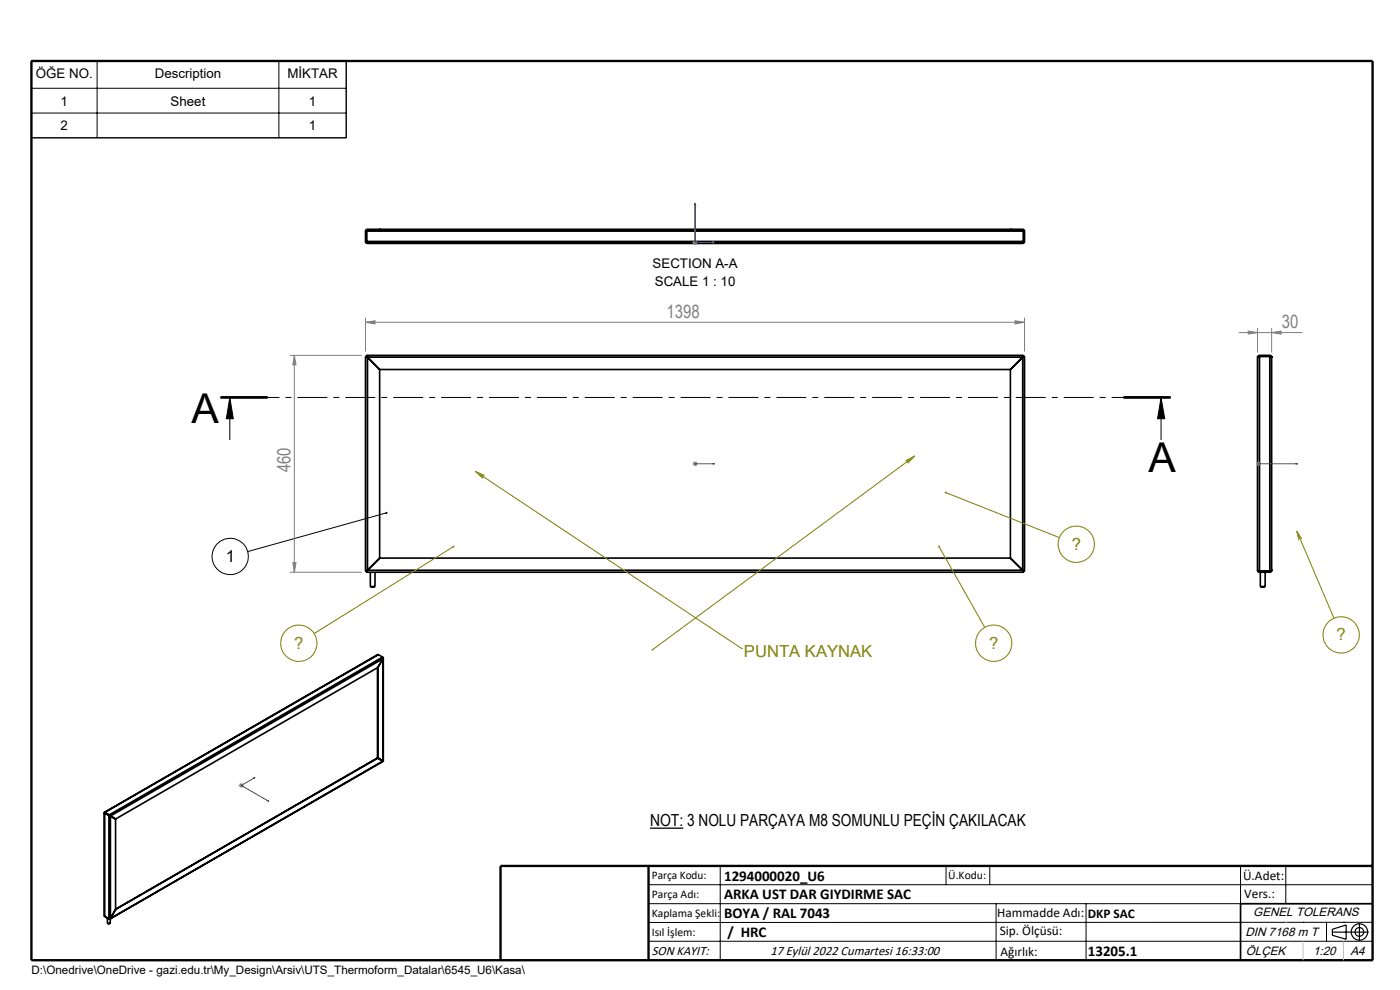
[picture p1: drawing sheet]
<svg xmlns="http://www.w3.org/2000/svg" width="297mm" height="210mm" viewBox="0 0 297 210" stroke-linecap="round" stroke-linejoin="round" font-family="sans-serif">
<g fill="none" stroke="#000" stroke-width=".35">
<path d="M77.6 48.8l.3-.2h139.1l.3 .4v2.3l-.3 .3h-139l-.5-.3zM77.8 51.2l.2 .2M77.8 49v2.2M77.8 51.2v.1M77.8 51.2h139.3M77.8 49h139.3M77.8 48.9v.1M78 48.8l-.2 .2M78 48.8h139M80.5 48.6h.1M80.5 48.8h.1M80.5 48.6v.2"/>
<path d="M214.3 48.6h.1M214.3 48.8h.1M214.3 48.6v.2M217 48.8l.1 .2M217.1 48.9v.1M217.1 51.2l-.1 .2h-139M217.1 51.2v.1M217.1 49v2.2M77.5 75.6l.5 .2M77.5 75.6v45.6M77.5 75.6h.3M77.8 75.4l.2 .4"/>
<path d="M77.8 75.6l.2 .2M77.8 75.4h139.3M77.8 75.4v.2M78 75.8h.1M78 75.8v45.2M78 75.8l2.5 2.6M78 75.8h139M80.5 78.4v40M80.5 78.4h133.8M214.3 78.4v40M217 75.8h.1M217 75.8v45.2"/>
<path d="M217 75.8l-2.7 2.6M217.1 75.4l-.1 .4M217.1 75.6l-.1 .2M217.1 75.4v.2M217.1 75.6h.2M217.3 75.6l-.3 .2M217.3 75.6v45.6M266.8 75.8v45.2M267.2 75.6l-.4 .2M267.2 75.6h-.1M267.2 75.4l-.3 .1-.1 .3M267.2 75.4h2.2"/>
<path d="M267.2 75.6h2.2M267.2 75.4v46M269.4 75.6l.4 .2M269.4 75.4l.3 .1 .1 .3M269.4 75.6h.1M269.4 75.4v46M269.8 75.8h.1M269.8 75.8v45.2M80.5 118.4l-2.5 2.6M80.5 118.4h133.8M214.3 118.4l2.7 2.6M77.5 121.2h.3"/>
<path d="M77.8 121.2v.2M77.8 121.4h139.3M78 121l-.5 .2M78 121l-.2 .2M78 121l-.2 .4M78 121h.1M78 121h139M78.6 124.4h1M78.6 121.4v3M79.6 121.4v3M80.3 138.9l-58.1 33.4M80.3 138.9l-58 33.4"/>
<path d="M80.3 138.9l.9 .5M81.2 139.4v.3M81.2 139.4l-58 33.5M81.2 139.4h.1M81.2 139.7h.1M81.2 139.7l-57.8 33.4M81.2 139.7l-1 1.9M81.2 139.7v21.7M81.3 139.6l-.1 21.8M217 121l.3 .2M217 121l.1 .2M217 121l.1 .4"/>
<path d="M217 121h.1M217.1 121.2v.2M217.1 121.2h.2M266.8 121l.4 .2M266.8 121l.1 .2 .3 .2M267.1 121.1l.1 .1M267.2 121.2h2.2M267.2 121.4h2.2M267.4 124.4h1M267.4 121.4v3M268.4 121.4v3M268.6 121.2h.1"/>
<path d="M269.5 121.1l-.1 .1M269.8 121l-.4 .2M269.8 121l-.1 .2-.3 .2M269.8 121h.1M80.1 141.6v19.2M80.2 141.6h.1M80.2 141.6l-55.7 32.1M80.2 141.6v19.2M22.1 172.4l.1 22M22.2 172.4v.1M22.2 172.5l.9 .5M22.2 172.5v21.9"/>
<path d="M22.2 172.4h.1M22.3 172.4h.1M22.3 172.3l-.1 .1M22.3 172.4l-.1 .1M22.3 172.4l.9 .6M22.3 172.3l.9 .6M22.3 172.3v.1M23.1 173l.3 .1M23.1 173v21.9l.3-.1M23.2 173l.2 .1M23.2 172.9l.2 .2M23.2 173h-.1"/>
<path d="M23.2 172.9v.1M23.4 173.1h.1M23.4 173.1l1.1 .6M23.4 173.1v21.7M24.5 173.7v19.2M80.1 160.8h.1M80.1 160.8l-55.6 32.1M80.1 160.8l1.1 .6M80.2 160.8l-55.7 32.1M80.2 160.8l1 .6M80.3 160.9h.1M80.3 160.9l.9 .5"/>
<path d="M81.2 161.4h.1M81.2 161.4l-57.8 33.5M81.2 161.4l-57.8 33.4M22.2 194.4l1 .6M22.3 194.4h.1M22.8 194.7v1.1l.2 .1 .4-.1v-.9M22.9 195.9h.4M23.2 194.9v.1M23.4 194.8h.1M23.4 194.8l-.2 .2M24.5 192.9h.1M24.5 192.9l-1.1 1.9"/>
<path d="M291.2 191.7h-28v12"/>
</g>
<g fill="none" stroke="#000" stroke-width=".21">
<path d="M6.7 12.8h66.7v16.4h-66.7zM6.7 18.7h66.7M20.6 12.8v16.4M59.2 12.8v16.4M6.7 24h66.7M80.1 51.4l-.2 .2M84.6 51.4l-.2 .2M93.6 51.4l-.2 .2M98.1 51.4l-.2 .2M107 51.4l-.2 .2M111.5 51.4l-.2 .2M120.5 51.4l-.2 .2"/>
<path d="M125 51.4l-.2 .2M134 51.4l-.2 .2M138.5 51.4l-.2 .2M147.5 51.4l-.3 .2M151.9 51.4l-.2 .2M160.9 51.4l-.2 .2M165.4 51.4l-.2 .2M174.4 51.4l-.2 .2M178.9 51.4l-.2 .2M187.9 51.4l-.3 .2M192.3 51.4l-.1 .2M201.3 51.4l-.2 .2"/>
<path d="M205.8 51.4l-.2 .2M214.8 51.4l-.2 .2M217.3 48.9l-.2 .2M46.8 84.5h10zM46.8 84.3h10M46.8 84.1h10M48.8 84.3l.7 4.5h-1.5zM48.8 84.3v9M238.3 84.3h10M238.3 84.1h10M238.3 84.5h10M246.3 84.3l.8 4.5h-1.5z"/>
<path d="M246.3 84.3v9M82 108.8l-29.5 8.2M137.6 187.7h153.6M137.6 191.7h153.6M137.6 199.7h153.6M152.8 183.7v20M200.7 183.7v4M210 183.7v4M211.3 191.7v12M230.4 191.7v12M263.2 183.7v20M272.8 183.7v8"/>
<path d="M276.4 195.6h.1M281.4 195.6v4.1M285 195.6h.1M291.2 195.6l-153.6 .1"/>
<circle cx="48.8" cy="118" r="3.9"/>
</g>
<path d="M137.9 175.7h7.1" fill="none" stroke="#000" stroke-width=".28"/>
<g fill="none" stroke="#808000" stroke-width=".21">
<path d="M192.2 97.7l1.9-1-1.5 1.5zM194.1 96.7l-55.8 41.2M96.2 115.9l-29.6 18.5M100.9 100l56.4 37.5M100.9 100l1.8 .8-.4 .6zM199.2 115.9l9.7 17.2M200.6 104.5l24.2 9.5M275.1 112.6l7.9 18.6M275.1 112.6l1.1 1.7M275.1 112.6l.5 2M138.3 137.9h.1M157.3 137.5h.1"/>
<circle cx="228.3" cy="115.5" r="3.8"/>
<circle cx="63.4" cy="136.4" r="3.8"/>
<circle cx="210.8" cy="136.4" r="3.8"/>
<circle cx="284.5" cy="134.7" r="3.8"/>
</g>
<g fill="none" stroke="#000" stroke-width=".25">
<path d="M282.6 197.7h7.8M282.6 197.1l3-.9v3l-3-.8zM288.4 195.8v3.8M106.2 203.7h185"/>
<circle cx="288.4" cy="197.7" r="1.74"/>
<circle cx="288.4" cy="197.7" r=".93"/>
</g>
<g fill="none" stroke="#00f" stroke-width=".21">
<path d="M147.5 43.1l.1 .4h-.2zM147.5 43.1v8.3h4.1M151.2 51.3l.4 .1-.4 .1zM147.4 98.4h.2zM147.5 98.4h.1M147.5 98.4h4.1M151.6 98.4h-.4h.4M266.9 98.4h.2zM267 98.4h.1M267 98.4h8.3M275.3 98.4h-.4h.4M53.8 165l.3-.1-.2 .2z"/>
<path d="M54.1 164.9l-2.9 1.7 5.8 3.4M56.7 169.9l.1-.1 .2 .2z"/>
</g>
<g fill="none" stroke="#808080" stroke-width=".21">
<path d="M146.9 51.4h1.1M147.1 51.1l.7 .7M147.5 50.9v1M147.8 51.1l-.7 .7M61.5 75.4h15.3M62.4 75.4l.4 2h-.7zM62.4 75.4v46M77.5 68.4l2.1-.4v.7zM77.5 67.4v7.2M77.5 68.4h139.8M215.3 68l2 .4-2 .3zM217.3 67.4v7.2"/>
<path d="M262.8 70.5h13.5M264.8 70.2l2 .3-2 .4zM266.8 69.6v5.2M269.8 70.5l2-.3v.7zM269.8 69.6v5.2M146.9 98.4h1.1M147.1 98l.7 .7M147.5 97.9v1M147.8 98l-.7 .7M266.5 98.4h1M266.6 98l.7 .7M267 97.9v1"/>
<path d="M267.3 98l-.7 .7M62.1 119.4h.7l-.4 2zM61.5 121.4h15.3M50.7 166.6h1M50.8 166.3l.7 .7M51.2 166.1v1M51.5 166.3l-.7 .7"/>
</g>
<path d="M248.3 84.3h-201.5" fill="none" stroke="#000" stroke-width=".21" stroke-dasharray="6.3 1.3 1.3 1.3" stroke-dashoffset="4" stroke-linecap="butt"/>
<path d="M6.7 12.9h284.5v190.8h-284.5zM137.6 183.7v20M291.2 183.7h-185v20" fill="none" stroke="#000" stroke-width=".5"/>
<path d="M276.4 199.7v4M285 199.7v4" fill="none" stroke="#c0c0c0" stroke-width=".21"/>
<path d="M272.8 195.6h.1" fill="none" stroke="#c0c0c0" stroke-width=".25"/>
<g fill="#000">
<path d="M81.8 108.6h.3l.1 .1-.2 .1 .2-.1a.22 .22 0 0 1-.3 .3 .22 .22 0 0 1-.1-.4z"/>
<path d="M246.3 84.3l.8 4.5h-1.5zM48.8 84.3l.7 4.5h-1.5z"/>
</g>
<path d="M96 115.8v.1a.21 .21 0 0 0 .2 .3 .22 .22 0 0 0 .2-.4l-.2 .1 .1-.1zM199.1 115.7a.23 .23 0 0 0-.1 .4 .23 .23 0 0 0 .3 0 .23 .23 0 0 0-.1-.4v.2zM200.4 104.4a.22 .22 0 0 0 .1 .3 .22 .22 0 0 0 .3-.2 .22 .22 0 0 0-.4-.2l.2 .2zM192.2 97.7l1.9-1-1.5 1.5zM100.9 100l1.8 .8-.4 .6z" fill="#808000"/>
<g fill="#00f">
<path d="M151.2 98.4h.4zM147.4 98.4h.2z"/>
<path d="M266.9 98.4h.2zM274.9 98.4h.4zM53.8 165l.1 .1 .2-.2zM56.7 169.9l.3 .1-.2-.2zM151.2 51.3l.4 .1-.4 .1zM147.5 43.1l.1 .4h-.2zM151.2 51.3l.4 .1-.4 .1zM147.5 43.1l.1 .4h-.2z"/>
</g>
<g fill="#808080">
<path d="M77.5 68.4l2.1-.4v.7zM215.3 68l2 .4-2 .3z"/>
<path d="M264.8 70.2l2 .3-2 .4zM269.8 70.5l2-.3v.7z"/>
<path d="M62.1 119.4h.7l-.4 2zM62.4 75.4l.4 2h-.7z"/>
</g>
<g font-size="8.7">
<text x="40.6" y="89.8">A</text>
<text x="243.6" y="100.2">A</text>
</g>
<g font-size="3.9" fill="#808080">
<text x="141.4" y="67.5">1398</text>
<text x="271.9" y="69.7">30</text>
<text x="61.6" y="100.2" transform="rotate(-90 61.6 100.2)">460</text>
</g>
<g font-size="3.5">
<text x="47.9" y="119.2">1</text>
<text x="137.9" y="175.3">NOT: 3 NOLU PARÇAYA M8 SOMUNLU PEÇİN ÇAKILACAK</text>
</g>
<g font-size="3.5" fill="#808000">
<text x="227.4" y="116.6">?</text>
<text x="62.4" y="137.6">?</text>
<text x="209.8" y="137.6">?</text>
<text x="283.6" y="135.8">?</text>
<text x="157.8" y="139.3">PUNTA KAYNAK</text>
</g>
<g font-size="3.2">
<text x="153.6" y="190.8">ARKA UST DAR GIYDIRME SAC</text>
<text x="153.6" y="186.8">1294000020_U6</text>
<text x="153.6" y="194.8">BOYA / RAL 7043</text>
<text x="154.3" y="198.8">/ HRC</text>
<text x="230.8" y="202.8">13205.1</text>
</g>
<g font-size="2.8">
<text x="7.6" y="16.5">ÖĞE NO.</text>
<text x="32.8" y="16.5">Description</text>
<text x="61" y="16.5">MİKTAR</text>
<text x="12.9" y="22.4">1</text>
<text x="36.2" y="22.4">Sheet</text>
<text x="65.5" y="22.4">1</text>
<text x="12.9" y="27.6">2</text>
<text x="65.5" y="27.6">1</text>
<text x="138.4" y="56.9">SECTION A-A</text>
<text x="138.9" y="60.7">SCALE 1 : 10</text>
<text x="263.7" y="186.7">Ü.Adet:</text>
<text x="263.9" y="190.5">Vers.:</text>
<text x="211.5" y="194.5">Hammadde Adı:</text>
<text x="230.8" y="194.7">DKP SAC</text>
<text x="138.3" y="202.6">SON KAYIT:</text>
<text x="163.5" y="202.6">17 Eylül 2022 Cumartesi 16:33:00</text>
<text x="212.1" y="198.4">Sip. Ölçüsü:</text>
<text x="212.2" y="202.7">Ağırlık:</text>
</g>
<g font-size="2.6">
<text x="265.9" y="194.4">GENEL TOLERANS</text>
<text x="264.2" y="198.5">DIN 7168 m T</text>
<text x="264.3" y="202.6">ÖLÇEK</text>
<text x="278.5" y="202.6">1:20</text>
<text x="286.5" y="202.6">A4</text>
</g>
<g font-size="2.5">
<text x="138.3" y="186.4">Parça Kodu:</text>
<text x="138.3" y="190.5">Parça Adı:</text>
<text x="201.2" y="186.5">Ü.Kodu:</text>
<text x="138.3" y="194.5">Kaplama Şekli:</text>
<text x="138.3" y="198.6">Isıl İşlem:</text>
<text x="6.7" y="206.7">D:\Onedrive\OneDrive - gazi.edu.tr\My_Design\Arsiv\UTS_Thermoform_Datalar\6545_U6\Kasa\</text>
</g>
</svg>
